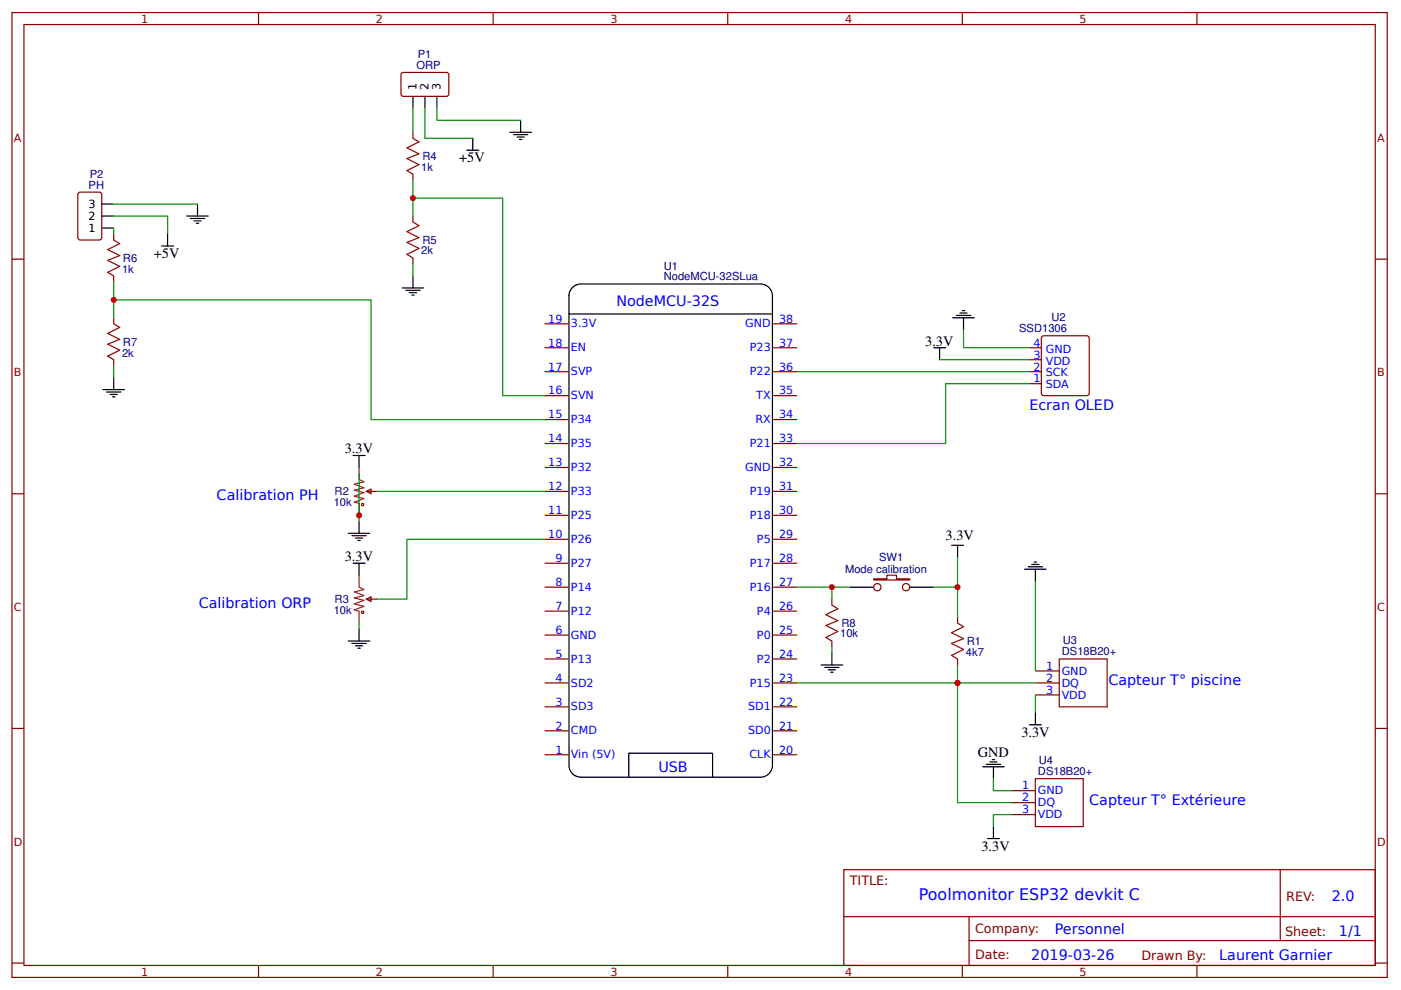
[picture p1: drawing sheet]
<svg xmlns="http://www.w3.org/2000/svg" width="310mm" height="219mm" viewBox="0 0 310 219" stroke-linecap="round" stroke-linejoin="round" font-family="sans-serif">
<g fill="none" stroke="#800" stroke-width=".26">
<path d="M2.6 2.8h304.1v213.2h-304.1zM5.3 5.4h298.7v208h-298.7zM57.1 2.8v2.6M88.7 16.3l.5-.3 9.8 .1 .2 .4-.1 4.5-.4 .3-9.8-.1-.3-.4zM109 2.8v2.6M160.9 2.8v2.6M212.7 2.8v2.6M264.6 2.8v2.6M91.3 29.2v1.4M91.3 38.5v1.3M2.6 57.3h2.7M17.3 42.7l.4-.2h4.3l.4 .2 .1 9.8-.3 .5h-4.5l-.4-.2z"/>
<path d="M25.1 51.7v1.3M91.3 47.8v1.3M91.3 57v1.3M304 57.3h2.7M25.1 61v1.3M25.1 70.2v1.4M25.1 79.5v1.3M120.4 71.6h5.3M120.4 76.9h5.3M170.9 71.6h5.3M170.9 76.9h5.3M227.5 76.9h2.7"/>
<path d="M227.5 79.5h2.7M230.3 74.5l.4-.3h9.5l.5 .3 .1 12.4-.3 .5h-9.8l-.4-.2zM120.4 92.7h5.3M120.4 98h5.3M120.4 82.2h5.3M120.4 87.4h5.3M170.9 92.7h5.3M170.9 98h5.3M170.9 82.2h5.3M170.9 87.4h5.3M227.5 82.2h2.7M227.5 84.8h2.7"/>
<path d="M2.6 109.1h2.7M81 108.6l1-.5v1zM81 108.6h2.3M120.4 103.3h5.3M120.4 108.6h5.3M120.4 113.9h5.3M120.4 119.2h5.3M170.9 103.3h5.3M170.9 108.6h5.3M170.9 113.9h5.3M170.9 119.2h5.3M304 109.1h2.7"/>
<path d="M81 132.4l1-.5v1.1zM81 132.4h2.3M120.4 124.5h5.3M120.4 129.8h5.3M120.4 135.1h5.3M170.9 124.5h5.3M170.9 129.8h5.3M170.9 135.1h5.3M183.9 132.4v1.3M193.1 127.9h3v-.8h2.1v.8h2.9v.3h-8zM211.7 136.4v1.3M120.4 140.4h5.3"/>
<path d="M120.4 145.7h5.3M120.4 150.9h5.3M120.4 156.2h5.3M170.9 140.4h5.3M170.9 145.7h5.3M170.9 150.9h5.3M170.9 156.2h5.3M183.9 141.7v1.3M211.7 145.7v1.3M228.9 150.9h5.3M228.9 148.3h5.3M228.9 153.6h5.3"/>
<path d="M234.2 145.7h10.5v10.5h-10.5zM2.6 161h2.7M120.4 161.5h5.3M120.4 166.8h5.3M170.9 161.5h5.3M170.9 166.8h5.3M223.6 174.8h5.3M223.6 177.4h5.3M228.9 172.1h10.5v10.6h-10.5zM304 161h2.7M186.5 192.2h117.5v21.2h-117.5zM223.6 180h5.3"/>
<path d="M283 192.2v15.7M2.6 212.9h2.7M57.1 213.4v2.6M109 213.4v2.6M160.9 213.4v2.6M186.6 202.6h117.3M212.7 213.4v2.6M214.2 207.9h89.7M214.2 202.6v10.6M264.6 213.4v2.6M304 212.9h2.7"/>
<circle cx="193.9" cy="129.8" r=".8"/>
<circle cx="200.3" cy="129.8" r=".8"/>
</g>
<g fill="none" stroke="#000" stroke-width=".26">
<path d="M91.3 21.3v2.6M93.9 21.3v2.6M96.6 21.3v2.6M103.2 33.2h2.6M104.5 30.6v2.6M112.7 29.2h4.8M113.5 29.8h3.2M114.3 30.3h1.6M114.8 30.8h.6M115.1 26.6v2.6M22.5 45.1h2.6M22.5 50.4h2.6"/>
<path d="M22.5 47.8h2.6M35.7 54.4h2.7M37 51.7v2.7M41.3 47.8h4.7M42.1 48.3h3.1M42.9 48.8h1.5M43.4 49.3h.5M43.7 45.1v2.7M88.9 63.6h4.8M89.7 64.2h3.2M90.5 64.7h1.6M91 65.2h.5"/>
<path d="M91.3 61v2.6M125.8 65.3v103.9M125.8 69.4h44.9M125.8 65.4a2.65 2.65 0 0 1 2.6-2.6h39.7a2.65 2.65 0 0 1 2.7 2.6l-.1 103.6M206.4 76.9h2.6M207.7 76.9v2.6M210.6 70.2h4.8M211.4 69.7h3.2M212.2 69.2h1.6M212.7 68.7h.6M213 70.2v2.7M22.8 86.1h4.7"/>
<path d="M23.5 86.7h3.2M24.3 87.2h1.6M24.9 87.7h.5M25.1 83.5v2.6M77 117.9h4.8M77.8 118.4h3.2M78.1 100.7h2.6M78.6 118.9h1.6M79.1 119.5h.5M79.4 100.7v2.6M79.4 115.2v2.7M78.1 124.5h2.6"/>
<path d="M79.4 124.5v2.6M79.4 139v2.7M187.9 129.8h5.2M201.1 129.8h5.3M210.3 120.5h2.7M211.7 120.5v2.7M226.5 125.8h4.7M227.3 125.3h3.2M228.1 124.8h1.6M228.6 124.2h.5M228.9 125.8v2.7M77 141.7h4.8"/>
<path d="M77.8 142.2h3.2M78.6 142.7h1.6M79.1 143.3h.5M181.5 147h4.8M182.3 147.5h3.2M183.1 148h1.6M183.6 148.6h.5M183.9 144.3v2.7M228.9 157.6v2.6M125.8 169.1a2.65 2.65 0 0 0 2.6 2.7h39.7a2.65 2.65 0 0 0 2.7-2.7M139 171.8v-5.3h18.5v5.3M217.2 169.5h4.8"/>
<path d="M218 168.9h3.2M218.8 168.4h1.6M219.3 167.9h.6M219.6 169.5v2.6M227.5 160.2h2.7M218.3 185.3h2.6M219.6 182.7v2.6"/>
</g>
<g fill="none" stroke="#080" stroke-width=".26">
<path d="M91.3 23.9v5.3M91.3 39.8v8M93.9 23.9v6.7h10.6M96.6 23.9v2.7h18.5M25.1 47.8h11.9v3.9M25.1 50.4v1.3M25.1 45.1h18.6M91.3 43.8h19.8v43.6h9.3M91.3 58.3v2.7M25.1 66.3h56.9v26.4h38.4M25.1 62.3v7.9M207.7 79.5h19.8"/>
<path d="M213 72.9v4h14.5M25.1 80.8v2.7M176.2 82.2h51.3M227.5 84.8h-18.5v13.2h-32.8M79.4 104.6v10.6M83.3 108.6h37.1M120.4 119.2h-30.4v13.2h-6.7M79.4 137.7v1.3M176.2 129.8h7.7v2.6M183.9 129.8h4M206.4 129.8h5.3M211.7 123.2v13.2"/>
<path d="M228.9 128.5v19.8M183.9 143v1.3M211.7 147v3.9h-35.5M228.9 150.9h-17.2v26.5h11.9M228.9 153.6v4M219.6 172.1v2.7h4M223.6 180h-4v2.7"/>
</g>
<g fill="none" stroke="#a00000" stroke-width=".26">
<path d="M91.3 30.6l1.3 .8-2.6 1.3 2.6 1.3-2.6 1.1 2.6 1.3-2.6 1.3 1.3 .8M25.1 53l1.4 .8-2.7 1.4 2.7 1.3-2.7 1 2.7 1.4-2.7 1.3 1.3 .8M91.3 49.1l1.3 .8-2.6 1.3 2.6 1.3-2.6 1.1 2.6 1.3-2.6 1.3 1.3 .8M25.1 71.6l1.4 .8-2.7 1.3 2.7 1.3-2.7 1.1 2.7 1.3-2.7 1.3 1.3 .8M183.9 133.7l1.3 .8-2.6 1.4 2.6 1.3-2.6 1 2.6 1.4-2.6 1.3 1.3 .8M211.7 137.7l1.3 .8-2.7 1.3 2.7 1.4-2.7 1 2.7 1.3-2.7 1.4 1.4 .8"/>
<circle cx="80.2" cy="111.5" r=".26"/>
<circle cx="80.2" cy="135.3" r=".26"/>
</g>
<path d="M79.4 103.3v2.7l1 .5-2.1 .5 2.1 .8-2.1 .5 2.1 .6-2.1 .8 2.1 .5-2.1 .8 1.1 .3v2.6M79.4 127.1v2.7l1 .5-2.1 .5 2.1 .8-2.1 .6 2.1 .5-2.1 .8 2.1 .5-2.1 .8 1.1 .3v2.6" fill="none" stroke="#8d2323" stroke-width=".26"/>
<g fill="#c00">
<circle cx="211.7" cy="150.9" r=".66"/>
<circle cx="79.4" cy="113.9" r=".66"/>
<circle cx="183.9" cy="129.8" r=".66"/>
<circle cx="25.1" cy="66.3" r=".66"/>
<circle cx="91.3" cy="43.8" r=".66"/>
<circle cx="211.7" cy="129.8" r=".66"/>
</g>
<text font-size="3.5" fill="#00f" x="203.1" y="199">Poolmonitor ESP32 devkit C</text>
<g font-size="3.2">
<text x="101.5" y="35.9">+5V</text>
<text x="34" y="57">+5V</text>
<text x="204.5" y="76.4">3.3V</text>
<text x="76.2" y="100.1">3.3V</text>
<text x="209" y="119.5">3.3V</text>
<text x="76.2" y="124">3.3V</text>
<text x="216.2" y="167.3">GND</text>
<text x="225.8" y="162.8">3.3V</text>
<text x="217" y="188.2">3.3V</text>
</g>
<g font-size="3.2" fill="#00f">
<text x="136.2" y="67.6">NodeMCU-32S</text>
<text x="227.5" y="90.6">Ecran OLED</text>
<text x="47.9" y="110.5">Calibration PH</text>
<text x="43.9" y="134.3">Calibration ORP</text>
<text x="245" y="151.5">Capteur T° piscine</text>
<text x="145.5" y="170.5">USB</text>
<text x="240.8" y="178">Capteur T° Extérieure</text>
<text x="294.4" y="199.2">2.0</text>
<text x="233.2" y="206.3">Personnel</text>
<text x="296" y="206.9">1/1</text>
<text x="228" y="212.2">2019-03-26</text>
<text x="269.5" y="212.1">Laurent Garnier</text>
</g>
<g font-size="2.8" fill="#800">
<text x="187.9" y="195.7">TITLE:</text>
<text x="284.3" y="199.2">REV:</text>
<text x="215.5" y="206.3">Company:</text>
<text x="284.1" y="206.8">Sheet:</text>
<text x="215.5" y="212.1">Date:</text>
<text x="252.3" y="212.1">Drawn By:</text>
</g>
<g font-size="2.5" fill="#800">
<text x="31.2" y="5">1</text>
<text x="83.1" y="5">2</text>
<text x="134.9" y="5">3</text>
<text x="186.8" y="5">4</text>
<text x="238.7" y="5">5</text>
<text x="3" y="31.4">A</text>
<text x="304.4" y="31.4">A</text>
<text x="3" y="83.2">B</text>
<text x="304.4" y="83.2">B</text>
<text x="3" y="135.1">C</text>
<text x="304.4" y="135.1">C</text>
<text x="3" y="186.9">D</text>
<text x="304.4" y="186.9">D</text>
<text x="31.2" y="215.6">1</text>
<text x="83.1" y="215.6">2</text>
<text x="134.9" y="215.6">3</text>
<text x="186.8" y="215.6">4</text>
<text x="238.7" y="215.6">5</text>
</g>
<g font-size="2.5" fill="#000080">
<text x="92.1" y="15.2">ORP</text>
<text x="92.3" y="12.8">P1</text>
<text x="93.4" y="35.3">R4</text>
<text x="19.6" y="41.7">PH</text>
<text x="19.8" y="39.3">P2</text>
<text x="93.1" y="37.7">1k</text>
<text x="93.4" y="53.8">R5</text>
<text x="27.2" y="57.9">R6</text>
<text x="93.1" y="56.2">2k</text>
<text x="146.7" y="59.6">U1</text>
<text x="27" y="60.3">1k</text>
<text x="146.7" y="62">NodeMCU-32SLua</text>
<text x="232.5" y="71">U2</text>
<text x="27.2" y="76.4">R7</text>
<text x="225.3" y="73.4">SSD1306</text>
<text x="27" y="78.8">2k</text>
<text x="73.8" y="111.9">10k</text>
<text x="74" y="109.5">R2</text>
<text x="194.3" y="124">SW1</text>
<text x="186.8" y="126.6">Mode calibration</text>
<text x="73.8" y="135.7">10k</text>
<text x="74" y="133.3">R3</text>
<text x="185.7" y="140.9">10k</text>
<text x="186" y="138.5">R8</text>
<text x="213.7" y="142.5">R1</text>
<text x="234.9" y="142.4">U3</text>
<text x="213.5" y="145">4k7</text>
<text x="234.7" y="144.9">DS18B20+</text>
<text x="229.4" y="171.3">DS18B20+</text>
<text x="229.6" y="168.9">U4</text>
</g>
<g font-size="2.5">
<text x="92.1" y="20" transform="rotate(-90 92.1 20)">1</text>
<text x="94.7" y="20" transform="rotate(-90 94.7 20)">2</text>
<text x="97.4" y="20" transform="rotate(-90 97.4 20)">3</text>
<text x="19.6" y="45.9">3</text>
<text x="19.6" y="51.2">1</text>
<text x="19.6" y="48.6">2</text>
</g>
<g font-size="2.5" fill="#00f">
<text x="121.2" y="71.3">19</text>
<text x="172.2" y="71.3">38</text>
<text x="121.2" y="76.6">18</text>
<text x="126.2" y="72.4">3.3V</text>
<text x="126.2" y="77.7">EN</text>
<text x="164.7" y="72.4">GND</text>
<text x="165.8" y="77.7">P23</text>
<text x="172.2" y="76.6">37</text>
<text x="228.5" y="76.6">4</text>
<text x="231.2" y="77.9">GND</text>
<text x="121.2" y="81.9">17</text>
<text x="126.2" y="82.9">SVP</text>
<text x="165.8" y="82.9">P22</text>
<text x="172.2" y="81.9">36</text>
<text x="228.5" y="81.9">2</text>
<text x="228.5" y="79.2">3</text>
<text x="231.2" y="83.2">SCK</text>
<text x="231.2" y="80.6">VDD</text>
<text x="121.2" y="87.2">16</text>
<text x="126.2" y="88.2">SVN</text>
<text x="167.2" y="88.2">TX</text>
<text x="172.2" y="87.2">35</text>
<text x="228.5" y="84.5">1</text>
<text x="231.2" y="85.9">SDA</text>
<text x="121.2" y="92.5">15</text>
<text x="126.2" y="93.5">P34</text>
<text x="167" y="93.5">RX</text>
<text x="172.2" y="92.5">34</text>
<text x="121.2" y="97.8">14</text>
<text x="126.2" y="98.8">P35</text>
<text x="165.8" y="98.8">P21</text>
<text x="172.2" y="97.8">33</text>
<text x="121.2" y="103.1">13</text>
<text x="126.2" y="104.1">P32</text>
<text x="164.7" y="104.1">GND</text>
<text x="172.2" y="103.1">32</text>
<text x="121.2" y="108.3">12</text>
<text x="121.2" y="113.6">11</text>
<text x="126.2" y="109.4">P33</text>
<text x="165.8" y="109.4">P19</text>
<text x="172.2" y="108.3">31</text>
<text x="172.2" y="113.6">30</text>
<text x="121.2" y="118.9">10</text>
<text x="126.2" y="114.7">P25</text>
<text x="126.2" y="120">P26</text>
<text x="165.8" y="114.7">P18</text>
<text x="167.3" y="120">P5</text>
<text x="172.2" y="118.9">29</text>
<text x="122.8" y="124.2">9</text>
<text x="126.2" y="125.3">P27</text>
<text x="165.8" y="125.3">P17</text>
<text x="172.2" y="124.2">28</text>
<text x="122.8" y="129.5">8</text>
<text x="126.2" y="130.6">P14</text>
<text x="165.8" y="130.6">P16</text>
<text x="172.2" y="129.5">27</text>
<text x="122.8" y="134.8">7</text>
<text x="126.2" y="135.9">P12</text>
<text x="167.3" y="135.9">P4</text>
<text x="172.2" y="134.8">26</text>
<text x="122.8" y="140.1">6</text>
<text x="126.2" y="141.2">GND</text>
<text x="167.3" y="141.2">P0</text>
<text x="172.2" y="140.1">25</text>
<text x="122.8" y="145.4">5</text>
<text x="126.2" y="146.4">P13</text>
<text x="167.3" y="146.4">P2</text>
<text x="172.2" y="145.4">24</text>
<text x="231.3" y="148">1</text>
<text x="234.7" y="149.1">GND</text>
<text x="122.8" y="150.7">4</text>
<text x="122.8" y="156">3</text>
<text x="126.2" y="151.7">SD2</text>
<text x="165.8" y="151.7">P15</text>
<text x="172.2" y="150.7">23</text>
<text x="172.2" y="156">22</text>
<text x="231.3" y="150.7">2</text>
<text x="231.3" y="153.3">3</text>
<text x="234.7" y="151.7">DQ</text>
<text x="234.7" y="154.4">VDD</text>
<text x="122.8" y="161.3">2</text>
<text x="126.2" y="157">SD3</text>
<text x="165.4" y="157">SD1</text>
<text x="172.2" y="161.3">21</text>
<text x="122.8" y="166.6">1</text>
<text x="126.2" y="162.3">CMD</text>
<text x="126.2" y="167.6">Vin (5V)</text>
<text x="165.4" y="162.3">SD0</text>
<text x="165.7" y="167.6">CLK</text>
<text x="172.2" y="166.6">20</text>
<text x="226" y="174.5">1</text>
<text x="226" y="177.1">2</text>
<text x="226" y="179.8">3</text>
<text x="229.4" y="175.6">GND</text>
<text x="229.4" y="178.2">DQ</text>
<text x="229.4" y="180.8">VDD</text>
</g>
</svg>
